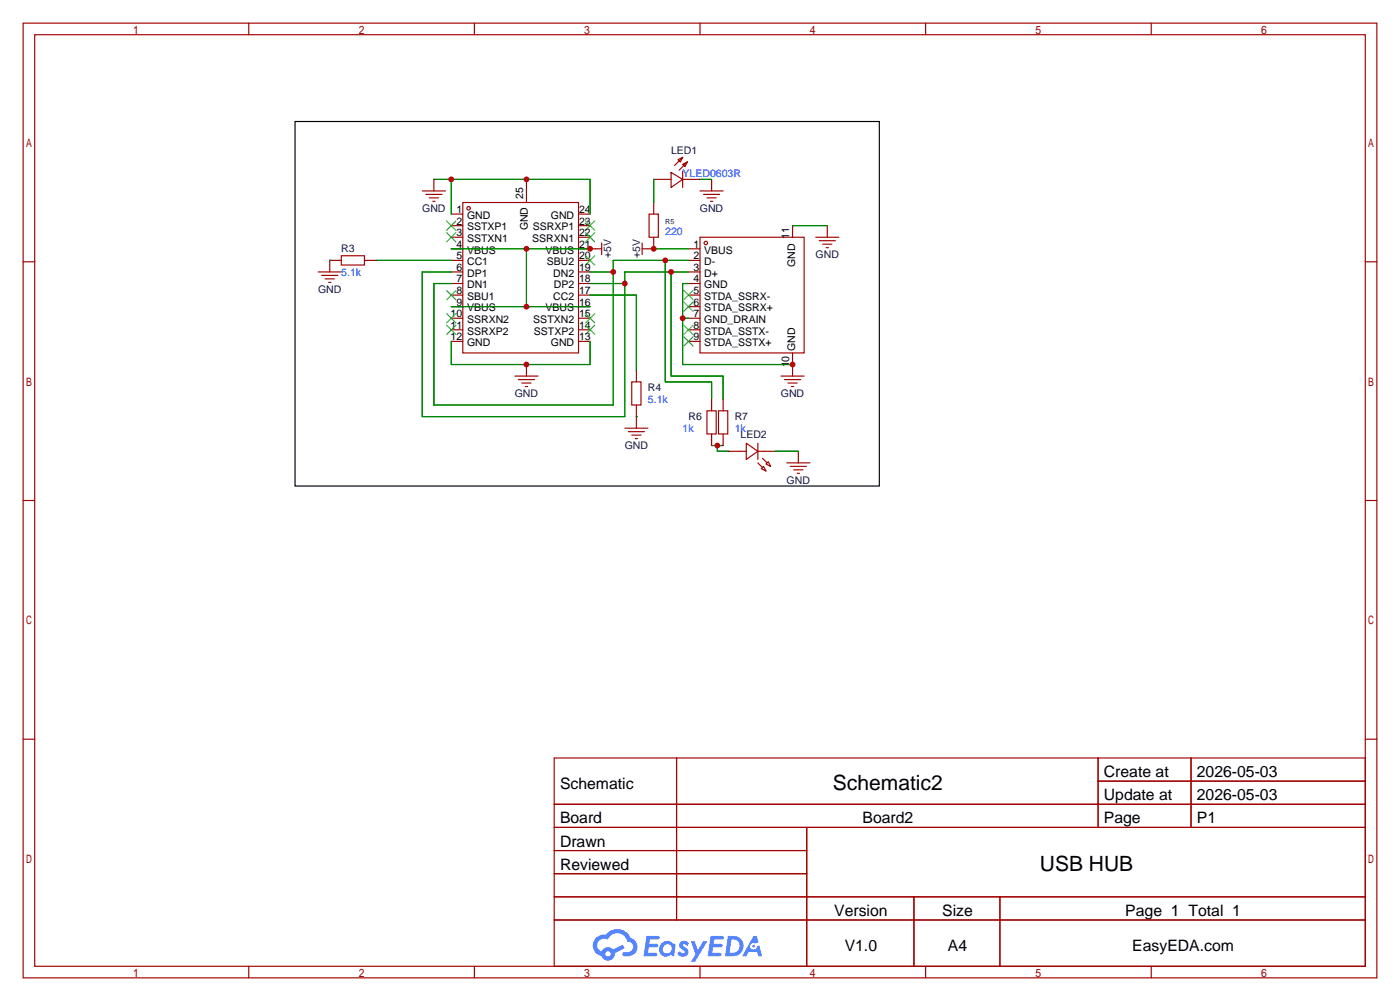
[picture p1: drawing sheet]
<svg xmlns="http://www.w3.org/2000/svg" width="307mm" height="220mm" viewBox="0 0 307 220" stroke-linecap="round" stroke-linejoin="round" font-family="sans-serif">
<g fill="none" stroke="#a10000" stroke-width=".25">
<path d="M5.1 5.1h297.2v209.5h-297.2zM7.6 7.6h292.1v204.5h-292.1zM54.6 5.1v2.5M104.1 5.1v2.5M153.7 5.1v2.5M203.2 5.1v2.5M252.7 5.1v2.5M5.1 57.5h2.5M299.7 57.5h2.6M5.1 109.9h2.5M299.7 109.9h2.6M5.1 162.2h2.5"/>
<path d="M121.7 166.4h178v45.7h-178zM121.7 176.5h178M148.5 166.4v35.5M241.1 166.4v15.2M241.1 171.4h58.6M261.5 166.4v15.2M299.7 162.2h2.6M121.7 181.6h178M121.7 186.7h55.4M121.7 196.8h178M121.7 191.8h55.4M177.1 181.6v30.5"/>
<path d="M200.6 196.8v15.3M219.5 196.8v15.3M54.6 212.1v2.5M104.1 212.1v2.5M121.7 201.9h178M153.7 212.1v2.5M203.2 212.1v2.5M252.7 212.1v2.5"/>
</g>
<g fill="#5487ff">
<path d="M149.4 206.8a1.3 1.3 0 0 1 1.8 .3l-.4 .6a.54 .54 0 0 0-.9-.3l.2 .3a1.28 1.28 0 0 1 .7 2 1.53 1.53 0 0 1-2.1-.3l.5-.6 .8 .4a.31 .31 0 0 0 .3-.2 .31 .31 0 0 0-.3-.4 1.12 1.12 0 0 1-.6-1.8z"/>
<path d="M151.7 206.6h.8l.7 2 1.2-2h.9l-2.7 4.5h-.9l1-1.6z"/>
<path d="M141.9 205.4h2.3a.46 .46 0 0 1 .5 .1 .46 .46 0 0 1 .1 .5l-.4 .2h-1.7l-.2 .9h1.7a.4 .4 0 0 1 .3 .5 .4 .4 0 0 1-.4 .3h-1.7l-.1 1.2h1.3a.46 .46 0 0 1 .5 .1 .46 .46 0 0 1 .1 .5l-.3 .2h-2.6z"/>
<path d="M156 205.4h2.3a.47 .47 0 0 1 .5 .1 .47 .47 0 0 1 .1 .5l-.4 .2h-1.7l-.1 .9h1.6a.4 .4 0 0 1 .3 .5 .4 .4 0 0 1-.4 .3h-1.7l-.1 1.2h1.3a.46 .46 0 0 1 .5 .1 .46 .46 0 0 1 .2 .5l-.4 .2h-2.6z"/>
<path d="M165.4 205.4h.7l.4 1.4-.6 .3a.75 .75 0 0 0-1.2 .3 .75 .75 0 0 0 .5 1.1 .75 .75 0 0 0 1-.7l.5-.3 .6 2.4h-.8l-.3-1h-1.8l-.6 1h-.9z"/>
<path d="M159.8 205.4l-.6 4.5h1.4a2.27 2.27 0 0 0 2.6-2.3 2.27 2.27 0 0 0-2.7-2.2zM160.6 206.2a1.5 1.5 0 0 1 1.8 1.5 1.5 1.5 0 0 1-2 1.4h-.2z"/>
<path d="M145.2 207.1a1.6 1.6 0 0 0-.3 2.2 1.6 1.6 0 0 0 2.3 .2l.8 .4 .3-2.5-.2-.2-.4-.1a1.58 1.58 0 0 0-2.5 0zM145.8 207.6a.98 .98 0 0 1 1.6 .4 .98 .98 0 0 1-1 1.3 .94 .94 0 0 1-.9-.7 .94 .94 0 0 1 .3-1z"/>
<path d="M130.9 205.8a2.37 2.37 0 0 0 1.1 4 1.54 1.54 0 0 0 1.8 1 1.54 1.54 0 0 0 1.2-1.6l2.2-1.1-.5-.7-2.1 1a1.57 1.57 0 0 0-2.6 .5 1.5 1.5 0 0 1-.7-2.1 1.5 1.5 0 0 1 2.2-.5 2.23 2.23 0 0 1 2.2-1.5 2.23 2.23 0 0 1 2 1.9 1.16 1.16 0 0 1 1.3 1.1 1.16 1.16 0 0 1-1.1 1.2h-.7a.47 .47 0 0 0-.6 .4 .47 .47 0 0 0 .5 .5 2.17 2.17 0 0 0 2.5-.9 2.17 2.17 0 0 0-.4-2.7l-.8-.4a3.2 3.2 0 0 0-5.4-.8l-1.1 .1zM132.9 209.4a.6 .6 0 0 1 1.2 0 .6 .6 0 0 1-1.2 0z"/>
<circle cx="165.4" cy="207.7" r=".28"/>
</g>
<g fill="none" stroke="#a10000" stroke-width=".25">
<path d="M95.2 39.4v2.5M115.6 39.4v5M143.5 39.4h3.8M147.3 37.8l2.6 1.6-2.6 1.7zM148.8 35.1l1.1-.6-.5 1.1zM149.9 36.1l1-.5-.5 1zM149.9 37.6v3.5M149.9 39.4h3.8M149.9 34.5l-1.8 1.8M150.9 35.6l-1.8 1.7M156.2 39.4v2.5M69.8 59.7h5.1"/>
<path d="M74.9 56.1h5.1v2.1h-5.1zM74.9 57.1h-2.5v2.6M80 57.1h2.5M92.7 41.9h5.1M93.5 42.7h3.5M94.2 43.4h2.1M95 44.2h.5M99.1 47h2.5M99.1 49.5h2.5M99.1 52.1h2.5M99.1 54.6h2.5M99.1 57.1h2.5"/>
<path d="M99.1 59.7h2.5M101.6 44.4h25.4v33.1h-25.4zM127 47h2.5M127 49.5h2.5M127 52.1h2.5M127 54.6h5.1M127 57.1h2.5M127 59.7h2.5M132.1 53.3v2.6M141 53.3v2.6M142.5 47h2v5.1h-2zM143.5 52.1v2.5h-2.5"/>
<path d="M143.5 44.4v2.6M151.1 54.6h2.6M151.1 57.1h2.6M151.1 59.7h2.6M153.7 52.1h22.8v25.4h-22.8zM153.7 41.9h5M154.4 42.7h3.6M155.2 43.4h2M156 44.2h.5M174 49.5v2.6M179.1 52.1h5M179.8 52.8h3.6"/>
<path d="M180.6 53.6h2M181.4 54.4h.5M181.6 49.5v2.6M70.6 60.5h3.6M71.4 61.2h2M72.1 62h.5M99.1 62.2h2.5M99.1 64.8h2.5M99.1 67.3h2.5M99.1 69.8h2.5M99.1 72.4h2.5M99.1 74.9h2.5"/>
<path d="M127 62.2h2.5M127 64.8h2.5M127 67.3h2.5M127 69.8h2.5M127 72.4h2.5M127 74.9h2.5M151.1 62.2h2.6M151.1 64.8h2.6M151.1 67.3h2.6M151.1 69.8h2.6M151.1 72.4h2.6M151.1 74.9h2.6"/>
<path d="M174 77.5v5M113 82.5h5.1M113.8 83.3h3.5M114.6 84.1h2M115.3 84.8h.5M115.6 80v2.5M137.2 94h5M137.9 94.7h3.6M138.7 83.8h2v5.1h-2zM138.7 95.5h2M139.4 96.3h.6M139.7 81.3v2.5"/>
<path d="M139.7 88.9v5.1M155.2 90.2h2v5h-2zM156.2 87.6v2.6M156.2 95.2v2.6M157.7 90.2h2.1v5h-2.1zM158.7 87.6v2.6M158.7 95.2v2.6M160 99.1h3.8M163.8 97.3l2.6 1.8-2.6 1.7zM166.4 99.1h3.8M166.4 97.3v3.5M171.4 82.5h5.1"/>
<path d="M172.2 83.3h3.6M173 84.1h2M173.7 84.8h.5M175.3 99.1v2.5M166.4 101.6l1 1M167.1 102.9l.5-.5 .5 1zM167.4 100.6l1 1M168.7 101.3l.5 1.1-1.1-.5zM172.7 101.6h5.1M173.5 102.4h3.5M174.2 103.1h2.1M175 103.9h.5"/>
<circle cx="102.9" cy="45.7" r=".38"/>
<circle cx="154.9" cy="53.3" r=".38"/>
</g>
<g fill="none" stroke="#3c3" stroke-width=".25">
<path d="M98 51.1l2.1 2M98 48.5l2.1 2M100.1 51.1l-2.1 2M100.1 48.5l-2.1 2M128.5 48.5l2.1 2M128.5 51.1l2.1 2M128.5 56.1l2.1 2.1M130.6 48.5l-2.1 2M130.6 51.1l-2.1 2M130.6 56.1l-2.1 2.1M98 71.4l2.1 2M98 68.8l2.1 2.1"/>
<path d="M98 63.8l2.1 2M100.1 71.4l-2.1 2M100.1 68.8l-2.1 2.1M100.1 63.8l-2.1 2M128.5 68.8l2.1 2.1M128.5 71.4l2.1 2M130.6 68.8l-2.1 2.1M130.6 71.4l-2.1 2M150.1 63.8l2 2M150.1 66.3l2 2M150.1 71.4l2 2M150.1 73.9l2 2"/>
<path d="M152.1 63.8l-2 2M152.1 66.3l-2 2M152.1 71.4l-2 2M152.1 73.9l-2 2"/>
</g>
<g fill="none" stroke="#008700" stroke-width=".25">
<path d="M95.2 39.4h34.3v7.6M99.1 39.4v7.6M143.5 39.4v5M153.7 39.4h2.5M72.4 57.1h.1M82.5 57.1h16.6M99.1 59.7h-6.4v31.7h44.5v-31.7h13.9M99.1 54.6h30.4M115.6 54.6v12.7M129.5 59.7h5.1M143.5 54.6h7.6M146 57.1v26.7h10.2v3.8"/>
<path d="M147.3 59.7v22.8h11.4v5.1M151.1 57.1h-16.5v31.8h-39.4v-26.7h3.9M174 49.5h7.6M99.1 74.9v5.1h30.4v-5.1M99.1 67.3h30.4M129.5 62.2h7.7M129.5 64.8h10.2v16.5M149.9 69.8h1.2M151.1 62.2h-1.2v17.8h24.1M139.7 91.4h.1M156.2 97.8h2.5M157.5 97.8v1.3h2.5"/>
<path d="M170.2 99.1h5.1"/>
</g>
<path d="M64.8 26.7h128.2v80h-128.2z" fill="none" stroke="#000" stroke-width=".25"/>
<g fill="#c00">
<circle cx="134.6" cy="59.7" r=".63"/>
<circle cx="146.1" cy="57.1" r=".63"/>
<circle cx="137.2" cy="62.2" r=".63"/>
<circle cx="147.3" cy="59.7" r=".63"/>
<circle cx="115.6" cy="80" r=".63"/>
<circle cx="99.1" cy="39.4" r=".63"/>
<circle cx="115.6" cy="39.4" r=".63"/>
<circle cx="174" cy="80" r=".63"/>
<circle cx="149.9" cy="69.8" r=".63"/>
<circle cx="157.5" cy="97.8" r=".63"/>
<circle cx="143.5" cy="54.6" r=".63"/>
<circle cx="115.6" cy="54.6" r=".63"/>
<circle cx="115.6" cy="67.3" r=".63"/>
<circle cx="129.5" cy="54.6" r=".63"/>
</g>
<g font-size="4.6">
<text x="182.9" y="173.5">Schematic2</text>
<text x="228.3" y="191.3">USB HUB</text>
</g>
<g font-size="3.5">
<text x="122.9" y="173.1">Schematic</text>
<text x="242.3" y="170.6">Create at</text>
<text x="262.7" y="170.6">2026-05-03</text>
<text x="242.3" y="175.7">Update at</text>
<text x="262.7" y="175.7">2026-05-03</text>
<text x="122.9" y="180.7">Board</text>
<text x="122.9" y="185.8">Drawn</text>
<text x="189.3" y="180.7">Board2</text>
<text x="242.3" y="180.7">Page</text>
<text x="262.7" y="180.7">P1</text>
<text x="122.9" y="190.9">Reviewed</text>
<text x="183.1" y="201.1">Version</text>
<text x="206.8" y="201.1">Size</text>
<text x="247" y="201.1">Page 1 Total 1</text>
<text x="185.4" y="208.7">V1.0</text>
<text x="208.1" y="208.7">A4</text>
<text x="248.6" y="208.7">EasyEDA.com</text>
</g>
<g font-size="2.3" fill="#000080">
<text x="147.3" y="33.8">LED1</text>
<text x="92.7" y="46.5">GND</text>
<text x="153.6" y="46.5">GND</text>
<text x="74.9" y="55.4">R3</text>
<text x="134.2" y="56.7" transform="rotate(-90 134.2 56.7)">+5V</text>
<text x="140.5" y="56.7" transform="rotate(-90 140.5 56.7)">+5V</text>
<text x="179" y="56.7">GND</text>
<text x="69.8" y="64.3">GND</text>
<text x="113" y="87.2">GND</text>
<text x="142.2" y="85.9">R4</text>
<text x="171.4" y="87.2">GND</text>
<text x="151.1" y="92.2">R6</text>
<text x="161.3" y="92.2">R7</text>
<text x="137.1" y="98.6">GND</text>
<text x="162.6" y="96.1">LED2</text>
<text x="172.7" y="106.2">GND</text>
</g>
<g font-size="2.3" fill="#00f">
<text x="149.9" y="38.9">YLED0603R</text>
<text x="146" y="51.6">220</text>
<text x="74.9" y="60.5">5.1k</text>
<text x="142.2" y="88.4">5.1k</text>
<text x="149.9" y="94.8">1k</text>
<text x="161.3" y="94.8">1k</text>
</g>
<g font-size="2.3">
<text x="100.2" y="46.8">1</text>
<text x="114.9" y="43.7" transform="rotate(-90 114.9 43.7)">25</text>
<text x="127.1" y="46.8">24</text>
<text x="100.2" y="51.8">3</text>
<text x="100.2" y="49.3">2</text>
<text x="102.5" y="53.1">SSTXN1</text>
<text x="102.5" y="50.6">SSTXP1</text>
<text x="102.5" y="48">GND</text>
<text x="115.9" y="50.6" transform="rotate(-90 115.9 50.6)">GND</text>
<text x="116.8" y="53.1">SSRXN1</text>
<text x="116.9" y="50.6">SSRXP1</text>
<text x="120.9" y="48">GND</text>
<text x="127.1" y="49.3">23</text>
<text x="127.1" y="51.8">22</text>
<text x="173.3" y="52.4" transform="rotate(-90 173.3 52.4)">11</text>
<text x="100.2" y="59.5">6</text>
<text x="100.2" y="56.9">5</text>
<text x="100.2" y="54.4">4</text>
<text x="102.5" y="58.2">CC1</text>
<text x="102.5" y="55.7">VBUS</text>
<text x="119.8" y="55.7">VBUS</text>
<text x="120" y="58.2">SBU2</text>
<text x="127.1" y="54.4">21</text>
<text x="127.1" y="56.9">20</text>
<text x="127.1" y="59.5">19</text>
<text x="152.3" y="54.4">1</text>
<text x="152.3" y="56.9">2</text>
<text x="152.3" y="59.5">3</text>
<text x="154.6" y="55.7">VBUS</text>
<text x="154.6" y="58.2">D-</text>
<text x="174.5" y="58.6" transform="rotate(-90 174.5 58.6)">GND</text>
<text x="100.2" y="64.5">8</text>
<text x="100.2" y="62">7</text>
<text x="102.5" y="65.8">SBU1</text>
<text x="102.5" y="63.3">DN1</text>
<text x="102.5" y="60.7">DP1</text>
<text x="121.4" y="60.7">DN2</text>
<text x="121.4" y="65.8">CC2</text>
<text x="121.6" y="63.3">DP2</text>
<text x="127.1" y="62">18</text>
<text x="127.1" y="64.5">17</text>
<text x="152.3" y="62">4</text>
<text x="152.3" y="64.5">5</text>
<text x="154.6" y="60.7">D+</text>
<text x="154.6" y="63.3">GND</text>
<text x="154.6" y="65.8">STDA_SSRX-</text>
<text x="98.9" y="69.6">10</text>
<text x="100.2" y="67.1">9</text>
<text x="102.5" y="70.9">SSRXN2</text>
<text x="102.5" y="68.4">VBUS</text>
<text x="117.1" y="70.9">SSTXN2</text>
<text x="119.8" y="68.4">VBUS</text>
<text x="127.1" y="67.1">16</text>
<text x="127.1" y="69.6">15</text>
<text x="152.3" y="67.1">6</text>
<text x="152.3" y="69.6">7</text>
<text x="154.6" y="68.4">STDA_SSRX+</text>
<text x="154.6" y="70.9">GND_DRAIN</text>
<text x="98.9" y="74.7">12</text>
<text x="98.9" y="72.2">11</text>
<text x="102.5" y="76">GND</text>
<text x="102.5" y="73.4">SSRXP2</text>
<text x="117.2" y="73.4">SSTXP2</text>
<text x="120.9" y="76">GND</text>
<text x="127.1" y="72.2">14</text>
<text x="127.1" y="74.7">13</text>
<text x="152.3" y="72.2">8</text>
<text x="152.3" y="74.7">9</text>
<text x="154.6" y="73.4">STDA_SSTX-</text>
<text x="154.6" y="76">STDA_SSTX+</text>
<text x="174.5" y="77" transform="rotate(-90 174.5 77)">GND</text>
<text x="173.3" y="80.7" transform="rotate(-90 173.3 80.7)">10</text>
</g>
<text font-size="1.6" fill="#000080" x="146" y="49.2">R5</text>
</svg>
